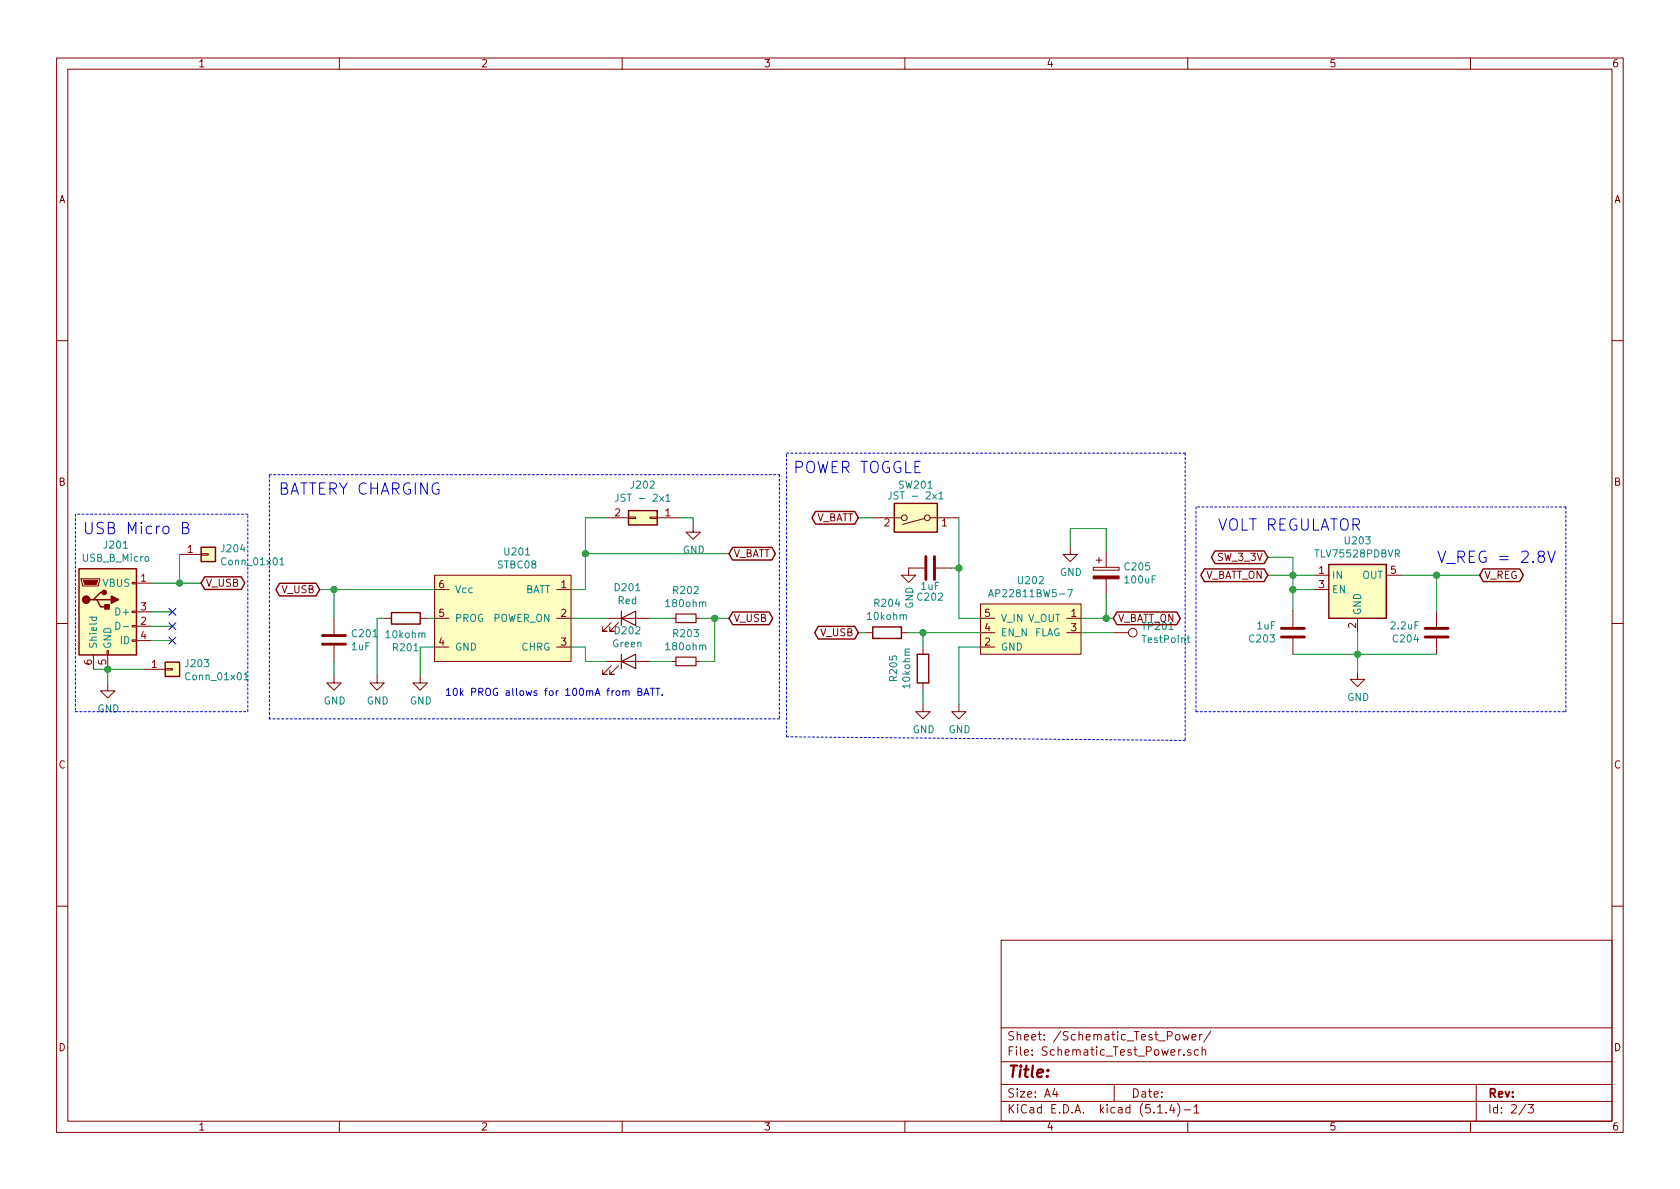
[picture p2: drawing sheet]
EESchema Schematic File Version 4
LIBS:StarGazer-cache
EELAYER 30 0
EELAYER END
$Descr A4 11693 8268
encoding utf-8
Sheet 2 3
Title ""
Date ""
Rev ""
Comp ""
Comment1 ""
Comment2 ""
Comment3 ""
Comment4 ""
$EndDescr
Wire Wire Line
	3025 4095 2325 4095
Wire Wire Line
	3025 4295 2975 4295
Wire Wire Line
	3025 4495 2925 4495
Wire Wire Line
	2925 4495 2925 4695
$Comp
L power:GND #PWR?
U 1 1
P 2925 4695
AR Path="/5F6E4AFE" Ref="#PWR?"  Part="1" 
AR Path="/5F580D08/5F6E4AFE" Ref="#PWR0204"  Part="1" 
F 0 "#PWR0204" H 2925 4445 50  0001 C CNN
F 1 "GND" H 2930 4522 50  0000 C CNN
F 2 "" H 2925 4695 50  0001 C CNN
F 3 "" H 2925 4695 50  0001 C CNN
	1    2925 4695
	1    0    0    -1  
$EndComp
Wire Wire Line
	4975 4295 4875 4295
Wire Wire Line
	4975 4295 4975 4595
Wire Wire Line
	4975 4595 4875 4595
Wire Wire Line
	4975 4295 5075 4295
Connection ~ 4975 4295
Wire Wire Line
	3975 4495 4075 4495
Wire Wire Line
	4075 4495 4075 4595
Wire Wire Line
	4075 4595 4225 4595
Wire Wire Line
	3975 4295 4225 4295
Wire Wire Line
	4525 4295 4675 4295
Wire Wire Line
	4525 4595 4675 4595
Text GLabel 5075 4295 2    50   BiDi ~ 0
V_USB
Text GLabel 2225 4095 0    50   BiDi ~ 0
V_USB
Wire Wire Line
	2675 4295 2625 4295
Wire Wire Line
	2625 4295 2625 4695
$Comp
L power:GND #PWR?
U 1 1
P 2625 4695
AR Path="/5F6E4B38" Ref="#PWR?"  Part="1" 
AR Path="/5F580D08/5F6E4B38" Ref="#PWR0203"  Part="1" 
F 0 "#PWR0203" H 2625 4445 50  0001 C CNN
F 1 "GND" H 2630 4522 50  0000 C CNN
F 2 "" H 2625 4695 50  0001 C CNN
F 3 "" H 2625 4695 50  0001 C CNN
	1    2625 4695
	1    0    0    -1  
$EndComp
Wire Wire Line
	2325 4095 2325 4295
Connection ~ 2325 4095
Wire Wire Line
	2325 4095 2225 4095
Wire Wire Line
	2325 4595 2325 4695
$Comp
L power:GND #PWR?
U 1 1
P 2325 4695
AR Path="/5F6E4B48" Ref="#PWR?"  Part="1" 
AR Path="/5F580D08/5F6E4B48" Ref="#PWR0202"  Part="1" 
F 0 "#PWR0202" H 2325 4445 50  0001 C CNN
F 1 "GND" H 2330 4522 50  0000 C CNN
F 2 "" H 2325 4695 50  0001 C CNN
F 3 "" H 2325 4695 50  0001 C CNN
	1    2325 4695
	1    0    0    -1  
$EndComp
Wire Wire Line
	4075 4095 3975 4095
Wire Wire Line
	4075 4095 4075 3845
Wire Wire Line
	4075 3595 4225 3595
$Comp
L power:GND #PWR?
U 1 1
P 4825 3645
AR Path="/5F6E4B57" Ref="#PWR?"  Part="1" 
AR Path="/5F580D08/5F6E4B57" Ref="#PWR0205"  Part="1" 
F 0 "#PWR0205" H 4825 3395 50  0001 C CNN
F 1 "GND" H 4830 3472 50  0000 C CNN
F 2 "" H 4825 3645 50  0001 C CNN
F 3 "" H 4825 3645 50  0001 C CNN
	1    4825 3645
	1    0    0    -1  
$EndComp
Wire Wire Line
	4725 3595 4825 3595
Wire Wire Line
	4825 3595 4825 3645
Text GLabel 5075 3845 2    50   BiDi ~ 0
V_BATT
Wire Wire Line
	4075 3595 4075 3845
Wire Wire Line
	4075 3845 5075 3845
$Comp
L power:GND #PWR?
U 1 1
P 6675 4895
AR Path="/5F6E4B62" Ref="#PWR?"  Part="1" 
AR Path="/5F580D08/5F6E4B62" Ref="#PWR0208"  Part="1" 
F 0 "#PWR0208" H 6675 4645 50  0001 C CNN
F 1 "GND" H 6680 4722 50  0000 C CNN
F 2 "" H 6675 4895 50  0001 C CNN
F 3 "" H 6675 4895 50  0001 C CNN
	1    6675 4895
	1    0    0    -1  
$EndComp
Wire Wire Line
	6675 4495 6675 4895
Wire Wire Line
	6825 4495 6675 4495
$Comp
L power:GND #PWR?
U 1 1
P 6325 3945
AR Path="/5F6E4B7A" Ref="#PWR?"  Part="1" 
AR Path="/5F580D08/5F6E4B7A" Ref="#PWR0206"  Part="1" 
F 0 "#PWR0206" H 6325 3695 50  0001 C CNN
F 1 "GND" V 6330 3817 50  0000 R CNN
F 2 "" H 6325 3945 50  0001 C CNN
F 3 "" H 6325 3945 50  0001 C CNN
	1    6325 3945
	1    0    0    -1  
$EndComp
Wire Wire Line
	6425 4795 6425 4895
$Comp
L power:GND #PWR?
U 1 1
P 6425 4895
AR Path="/5F6E4B8B" Ref="#PWR?"  Part="1" 
AR Path="/5F580D08/5F6E4B8B" Ref="#PWR0207"  Part="1" 
F 0 "#PWR0207" H 6425 4645 50  0001 C CNN
F 1 "GND" H 6430 4722 50  0000 C CNN
F 2 "" H 6425 4895 50  0001 C CNN
F 3 "" H 6425 4895 50  0001 C CNN
	1    6425 4895
	1    0    0    -1  
$EndComp
Wire Wire Line
	6425 4495 6425 4395
Wire Wire Line
	6425 4395 6825 4395
Connection ~ 6425 4395
Text GLabel 5975 4395 0    50   BiDi ~ 0
V_USB
Wire Wire Line
	6025 4395 5975 4395
Wire Wire Line
	6325 4395 6425 4395
Wire Wire Line
	6675 4295 6825 4295
Connection ~ 4075 3845
Text Notes 4625 4845 2    50   ~ 0
10k PROG allows for 100mA from BATT.
Text Notes 3075 3445 2    79   ~ 0
BATTERY CHARGING\n
Wire Notes Line
	1875 4995 1875 3295
Wire Notes Line
	1875 3295 5425 3295
Wire Notes Line
	5425 3295 5425 4995
Wire Notes Line
	5425 4995 1875 4995
Wire Wire Line
	6625 3945 6675 3945
Wire Wire Line
	6675 3945 6675 4295
Connection ~ 6675 3945
Wire Wire Line
	6675 3945 6675 3595
Wire Notes Line
	5475 5120 5475 3145
Wire Notes Line
	5475 3145 8250 3145
Wire Notes Line
	8250 3145 8250 5145
Wire Notes Line
	8250 5145 5475 5120
Text Notes 6425 3295 2    79   ~ 0
POWER TOGGLE
Text GLabel 10300 3995 2    51   BiDi ~ 0
V_REG
Text Notes 8475 3695 0    79   ~ 0
VOLT REGULATOR\n
Connection ~ 9450 4545
Wire Wire Line
	9450 4545 9450 4670
$Comp
L power:GND #PWR?
U 1 1
P 9450 4670
AR Path="/5F6E4BE7" Ref="#PWR?"  Part="1" 
AR Path="/5F580D08/5F6E4BE7" Ref="#PWR0209"  Part="1" 
F 0 "#PWR0209" H 9450 4420 50  0001 C CNN
F 1 "GND" H 9455 4497 50  0000 C CNN
F 2 "" H 9450 4670 50  0001 C CNN
F 3 "" H 9450 4670 50  0001 C CNN
	1    9450 4670
	1    0    0    -1  
$EndComp
Text Notes 10000 3920 0    79   ~ 0
V_REG = 2.8V\n
Wire Notes Line
	8325 3520 8325 4945
Wire Notes Line
	8325 4945 10900 4945
Wire Notes Line
	10900 4945 10900 3520
Wire Notes Line
	10900 3520 8325 3520
Text GLabel 5975 3595 0    50   BiDi ~ 0
V_BATT
Wire Wire Line
	5975 3595 6075 3595
Wire Wire Line
	7525 4295 7700 4295
Text GLabel 8825 3995 0    50   BiDi ~ 0
V_BATT_ON
Text GLabel 7750 4295 2    50   BiDi ~ 0
V_BATT_ON
$Comp
L power:GND #PWR0201
U 1 1
P 750 4750
F 0 "#PWR0201" H 750 4500 50  0001 C CNN
F 1 "GND" H 755 4577 50  0000 C CNN
F 2 "" H 750 4750 50  0001 C CNN
F 3 "" H 750 4750 50  0001 C CNN
	1    750  4750
	1    0    0    -1  
$EndComp
NoConn ~ 1200 4250
NoConn ~ 1200 4350
NoConn ~ 1200 4450
Text GLabel 1400 4050 2    50   BiDi ~ 0
V_USB
Text Notes 575  3720 0    79   ~ 0
USB Micro B\n
Wire Notes Line
	525  3570 525  4945
Wire Notes Line
	525  4945 1725 4945
Wire Notes Line
	1725 4945 1725 3570
Wire Notes Line
	1725 3570 525  3570
Connection ~ 9000 3995
Wire Wire Line
	9000 3995 8825 3995
Connection ~ 9000 4095
Wire Wire Line
	9000 4095 9000 4245
Text GLabel 8825 3870 0    50   BiDi ~ 0
SW_3_3V
Wire Wire Line
	9000 4095 9000 3995
Wire Wire Line
	9000 3995 9000 3870
Wire Wire Line
	9000 3870 8825 3870
Wire Wire Line
	7525 4395 7755 4395
Wire Wire Line
	9150 4095 9000 4095
Wire Wire Line
	9150 3995 9000 3995
$Comp
L power:GND #PWR?
U 1 1
P 7450 3800
AR Path="/5F62FC04" Ref="#PWR?"  Part="1" 
AR Path="/5F580D08/5F62FC04" Ref="#PWR0106"  Part="1" 
F 0 "#PWR0106" H 7450 3550 50  0001 C CNN
F 1 "GND" H 7455 3627 50  0000 C CNN
F 2 "" H 7450 3800 50  0001 C CNN
F 3 "" H 7450 3800 50  0001 C CNN
	1    7450 3800
	1    0    0    -1  
$EndComp
Wire Wire Line
	7450 3670 7700 3670
Wire Wire Line
	7700 3670 7700 3830
Wire Wire Line
	7700 4130 7700 4295
Connection ~ 7700 4295
Wire Wire Line
	7700 4295 7750 4295
Wire Wire Line
	7450 3670 7450 3800
Wire Wire Line
	9450 4395 9450 4545
$Comp
L Device:CP C205
U 1 1
P 7700 3980
F 0 "C205" H 7818 4026 50  0000 L CNN
F 1 "100uF" H 7818 3935 50  0000 L CNN
F 2 "Capacitor_SMD:CP_Elec_6.3x5.2" H 7738 3830 50  0001 C CNN
F 3 "~" H 7700 3980 50  0001 C CNN
F 4 "Capactitor - Bypass" H 7700 3980 50  0001 C CNN "part_name"
F 5 "https://www.digikey.com/product-detail/en/w%C3%BCrth-elektronik/865230143004/732-8282-1-ND/5728239" H 7700 3980 50  0001 C CNN "part_url"
F 6 "3x" H 7700 3980 50  0001 C CNN "PURCHASED"
	1    7700 3980
	1    0    0    -1  
$EndComp
$Comp
L Regulator_Linear:TLV75528PDBV U?
U 1 1
P 9450 4095
AR Path="/5F6E4BC4" Ref="U?"  Part="1" 
AR Path="/5F580D08/5F6E4BC4" Ref="U203"  Part="1" 
F 0 "U203" H 9450 4437 50  0000 C CNN
F 1 "TLV75528PDBVR" H 9450 4346 50  0000 C CNN
F 2 "Package_TO_SOT_SMD:SOT-23-5" H 9450 4395 50  0001 C CIN
F 3 "http://www.ti.com/lit/ds/symlink/tlv755p.pdf" H 9450 4095 50  0001 C CNN
F 4 "2.8v 500mA, 230mV~ dropout" H 9450 4095 50  0001 C CNN "part_details"
F 5 "Linear Regulator" H 9450 4095 50  0001 C CNN "part_name"
F 6 "https://www.digikey.com/product-detail/en/texas-instruments/TLV75528PDBVR/296-51798-1-ND/9746161" H 9450 4095 50  0001 C CNN "part_url"
F 7 "3x" H 9450 4095 50  0001 C CNN "PURCHASED"
	1    9450 4095
	1    0    0    -1  
$EndComp
$Comp
L Connector:TestPoint TP201
U 1 1
P 7755 4395
F 0 "TP201" V 7709 4583 50  0000 L CNN
F 1 "TestPoint" V 7800 4583 50  0000 L CNN
F 2 "TestPoint:TestPoint_Pad_D1.0mm" H 7955 4395 50  0001 C CNN
F 3 "~" H 7955 4395 50  0001 C CNN
F 4 "Test point for U202 error (low imp. on error)" H 7755 4395 50  0001 C CNN "part_details"
F 5 "x" H 7755 4395 50  0001 C CNN "PURCHASED"
	1    7755 4395
	0    1    1    0   
$EndComp
$Comp
L StarGazer:STBC08 U?
U 1 1
P 3475 3945
AR Path="/5F6E4AF4" Ref="U?"  Part="1" 
AR Path="/5F580D08/5F6E4AF4" Ref="U201"  Part="1" 
F 0 "U201" H 3600 4060 50  0000 C CNN
F 1 "STBC08" H 3600 3969 50  0000 C CNN
F 2 "Package_DFN_QFN:DFN-6-1EP_3x3mm_P0.95mm_EP1.7x2.6mm" H 3475 3945 50  0001 C CNN
F 3 "" H 3475 3945 50  0001 C CNN
F 4 "" H 3475 3945 50  0001 C CNN "part_details"
F 5 "Lithium Ion Battery Charging IC" H 3475 3945 50  0001 C CNN "part_name"
F 6 "https://www.digikey.com/product-detail/en/stmicroelectronics/STBC08PMR/497-5808-6-ND/1506505" H 3475 3945 50  0001 C CNN "part_url"
F 7 "3x" H 3475 3945 50  0001 C CNN "PURCHASED"
	1    3475 3945
	1    0    0    -1  
$EndComp
$Comp
L Device:R_Small R?
U 1 1
P 4775 4295
AR Path="/5F6E4B06" Ref="R?"  Part="1" 
AR Path="/5F580D08/5F6E4B06" Ref="R202"  Part="1" 
F 0 "R202" V 4579 4295 50  0000 C CNN
F 1 "180ohm" V 4670 4295 50  0000 C CNN
F 2 "Resistor_SMD:R_1206_3216Metric_Pad1.42x1.75mm_HandSolder" H 4775 4295 50  0001 C CNN
F 3 "~" H 4775 4295 50  0001 C CNN
F 4 "Resistor - LED Status" H 4775 4295 50  0001 C CNN "part_name"
F 5 "https://www.digikey.com/product-detail/en/stackpole-electronics-inc/RNCP1206FTD180R/RNCP1206FTD180RCT-ND/2240658" H 4775 4295 50  0001 C CNN "part_url"
F 6 "9x" H 4775 4295 50  0001 C CNN "PURCHASED"
	1    4775 4295
	0    1    1    0   
$EndComp
$Comp
L Device:R_Small R?
U 1 1
P 4775 4595
AR Path="/5F6E4B0E" Ref="R?"  Part="1" 
AR Path="/5F580D08/5F6E4B0E" Ref="R203"  Part="1" 
F 0 "R203" V 4579 4595 50  0000 C CNN
F 1 "180ohm" V 4670 4595 50  0000 C CNN
F 2 "Resistor_SMD:R_1206_3216Metric_Pad1.42x1.75mm_HandSolder" H 4775 4595 50  0001 C CNN
F 3 "~" H 4775 4595 50  0001 C CNN
F 4 "Resistor - LED Status" H 4775 4595 50  0001 C CNN "part_name"
F 5 "https://www.digikey.com/product-detail/en/stackpole-electronics-inc/RNCP1206FTD180R/RNCP1206FTD180RCT-ND/2240658" H 4775 4595 50  0001 C CNN "part_url"
F 6 "9x" H 4775 4595 50  0001 C CNN "PURCHASED"
	1    4775 4595
	0    1    1    0   
$EndComp
$Comp
L Device:LED D?
U 1 1
P 4375 4295
AR Path="/5F6E4B19" Ref="D?"  Part="1" 
AR Path="/5F580D08/5F6E4B19" Ref="D201"  Part="1" 
F 0 "D201" H 4368 4511 50  0000 C CNN
F 1 "Red" H 4368 4420 50  0000 C CNN
F 2 "Diode_SMD:D_1206_3216Metric" H 4375 4295 50  0001 C CNN
F 3 "~" H 4375 4295 50  0001 C CNN
F 4 "Red when charging error" H 4375 4295 50  0001 C CNN "part_details"
F 5 "https://www.digikey.com/product-detail/en/w%C3%BCrth-elektronik/156120RS75000/732-5030-1-ND/4490054" H 4375 4295 50  0001 C CNN "part_url"
F 6 "LED - Red" H 4375 4295 50  0001 C CNN "part_name"
F 7 "6x" H 4375 4295 50  0001 C CNN "PURCHASED"
	1    4375 4295
	1    0    0    -1  
$EndComp
$Comp
L Device:LED D?
U 1 1
P 4375 4595
AR Path="/5F6E4B1F" Ref="D?"  Part="1" 
AR Path="/5F580D08/5F6E4B1F" Ref="D202"  Part="1" 
F 0 "D202" H 4368 4811 50  0000 C CNN
F 1 "Green" H 4368 4720 50  0000 C CNN
F 2 "Diode_SMD:D_1206_3216Metric" H 4375 4595 50  0001 C CNN
F 3 "~" H 4375 4595 50  0001 C CNN
F 4 "Green when charging" H 4375 4595 50  0001 C CNN "part_details"
F 5 "LED - Green" H 4375 4595 50  0001 C CNN "part_name"
F 6 "https://www.digikey.com/product-detail/en/w%C3%BCrth-elektronik/156120VS75000/732-5032-1-ND/4490060" H 4375 4595 50  0001 C CNN "part_url"
F 7 "6x" H 4375 4595 50  0001 C CNN "PURCHASED"
	1    4375 4595
	1    0    0    -1  
$EndComp
$Comp
L Device:R R?
U 1 1
P 2825 4295
AR Path="/5F6E4B30" Ref="R?"  Part="1" 
AR Path="/5F580D08/5F6E4B30" Ref="R201"  Part="1" 
F 0 "R201" V 2618 4295 50  0000 C CNN
F 1 "10kohm" V 2709 4295 50  0000 C CNN
F 2 "Resistor_SMD:R_1206_3216Metric_Pad1.42x1.75mm_HandSolder" V 2755 4295 50  0001 C CNN
F 3 "~" H 2825 4295 50  0001 C CNN
F 4 "Battery Program for 100mA recharge rate." H 2825 4295 50  0001 C CNN "part_details"
F 5 "Resistor - Prog" H 2825 4295 50  0001 C CNN "part_name"
F 6 "https://www.digikey.com/product-detail/en/yageo/RC1206JR-0710KL/311-10KERCT-ND/732156" H 2825 4295 50  0001 C CNN "part_url"
F 7 "24x" H 2825 4295 50  0001 C CNN "PURCHASED"
	1    2825 4295
	0    -1   -1   0   
$EndComp
$Comp
L Device:C C?
U 1 1
P 2325 4445
AR Path="/5F6E4B41" Ref="C?"  Part="1" 
AR Path="/5F580D08/5F6E4B41" Ref="C201"  Part="1" 
F 0 "C201" H 2440 4491 50  0000 L CNN
F 1 "1uF" H 2440 4400 50  0000 L CNN
F 2 "Capacitor_SMD:C_0805_2012Metric_Pad1.15x1.40mm_HandSolder" H 2363 4295 50  0001 C CNN
F 3 "~" H 2325 4445 50  0001 C CNN
F 4 "Capactitor - Bypass" H 2325 4445 50  0001 C CNN "part_name"
F 5 "https://www.digikey.com/product-detail/en/w%C3%BCrth-elektronik/885012107015/732-7625-1-ND/5454252" H 2325 4445 50  0001 C CNN "part_url"
F 6 "12x" H 2325 4445 50  0001 C CNN "PURCHASED"
	1    2325 4445
	1    0    0    -1  
$EndComp
$Comp
L Connector_Generic:Conn_02x01 J?
U 1 1
P 4525 3595
AR Path="/5F6E4B4E" Ref="J?"  Part="1" 
AR Path="/5F580D08/5F6E4B4E" Ref="J202"  Part="1" 
F 0 "J202" H 4575 3370 50  0000 C CNN
F 1 "JST - 2x1" H 4575 3461 50  0000 C CNN
F 2 "Connector_JST:JST_EH_B2B-EH-A_1x02_P2.50mm_Vertical" H 4525 3595 50  0001 C CNN
F 3 "~" H 4525 3595 50  0001 C CNN
F 4 "" H 4525 3595 50  0001 C CNN "part_details"
F 5 "" H 4525 3595 50  0001 C CNN "part_url"
F 6 "Battery Connector" H 4525 3595 50  0001 C CNN "part_name"
F 7 "x" H 4525 3595 50  0001 C CNN "PURCHASED"
	1    4525 3595
	-1   0    0    1   
$EndComp
$Comp
L StarGazer:AP22811BW5 U?
U 1 1
P 7175 4195
AR Path="/5F6E4B6E" Ref="U?"  Part="1" 
AR Path="/5F580D08/5F6E4B6E" Ref="U202"  Part="1" 
F 0 "U202" H 7175 4360 50  0000 C CNN
F 1 "AP22811BW5-7" H 7175 4269 50  0000 C CNN
F 2 "Package_TO_SOT_SMD:TSOT-23-5_HandSoldering" H 7175 4245 50  0001 C CNN
F 3 "" H 7175 4245 50  0001 C CNN
F 4 "Battery protection switch" H 7175 4195 50  0001 C CNN "part_details"
F 5 "Mosfet, active low" H 7175 4195 50  0001 C CNN "part_name"
F 6 "https://www.digikey.com/product-detail/en/diodes-incorporated/AP22811BW5-7/AP22811BW5-7DICT-ND/8545787" H 7175 4195 50  0001 C CNN "part_url"
F 7 "3x" H 7175 4195 50  0001 C CNN "PURCHASED"
	1    7175 4195
	1    0    0    -1  
$EndComp
$Comp
L Device:C C?
U 1 1
P 6475 3945
AR Path="/5F6E4B74" Ref="C?"  Part="1" 
AR Path="/5F580D08/5F6E4B74" Ref="C202"  Part="1" 
F 0 "C202" V 6675 3945 50  0000 C CNN
F 1 "1uF" V 6600 3945 50  0000 C CNN
F 2 "Capacitor_SMD:C_0805_2012Metric_Pad1.15x1.40mm_HandSolder" H 6513 3795 50  0001 C CNN
F 3 "~" H 6475 3945 50  0001 C CNN
F 4 "Capactitor - Bypass" H 6475 3945 50  0001 C CNN "part_name"
F 5 "https://www.digikey.com/product-detail/en/w%C3%BCrth-elektronik/885012107015/732-7625-1-ND/5454252" H 6475 3945 50  0001 C CNN "part_url"
F 6 "12x" H 6475 3945 50  0001 C CNN "PURCHASED"
	1    6475 3945
	0    1    1    0   
$EndComp
$Comp
L Device:R R?
U 1 1
P 6425 4645
AR Path="/5F6E4B84" Ref="R?"  Part="1" 
AR Path="/5F580D08/5F6E4B84" Ref="R205"  Part="1" 
F 0 "R205" V 6218 4645 50  0000 C CNN
F 1 "10kohm" V 6309 4645 50  0000 C CNN
F 2 "Resistor_SMD:R_1206_3216Metric_Pad1.42x1.75mm_HandSolder" V 6355 4645 50  0001 C CNN
F 3 "~" H 6425 4645 50  0001 C CNN
F 4 "" H 6425 4645 50  0001 C CNN "Name"
F 5 "" H 6425 4645 50  0001 C CNN "part_details"
F 6 "Resistor - Pull Up" H 6425 4645 50  0001 C CNN "part_name"
F 7 "https://www.digikey.com/product-detail/en/yageo/RC1206JR-0710KL/311-10KERCT-ND/732156" H 6425 4645 50  0001 C CNN "part_url"
F 8 "24x" H 6425 4645 50  0001 C CNN "PURCHASED"
	1    6425 4645
	1    0    0    -1  
$EndComp
$Comp
L Device:R R?
U 1 1
P 6175 4395
AR Path="/5F6E4B9B" Ref="R?"  Part="1" 
AR Path="/5F580D08/5F6E4B9B" Ref="R204"  Part="1" 
F 0 "R204" V 5968 4395 50  0000 C CNN
F 1 "10kohm" V 6059 4395 50  0000 C CNN
F 2 "Resistor_SMD:R_1206_3216Metric_Pad1.42x1.75mm_HandSolder" V 6105 4395 50  0001 C CNN
F 3 "~" H 6175 4395 50  0001 C CNN
F 4 "" H 6175 4395 50  0001 C CNN "Name"
F 5 "" H 6175 4395 50  0001 C CNN "part_details"
F 6 "Resistor - Pull Up" H 6175 4395 50  0001 C CNN "part_name"
F 7 "https://www.digikey.com/product-detail/en/yageo/RC1206JR-0710KL/311-10KERCT-ND/732156" H 6175 4395 50  0001 C CNN "part_url"
F 8 "24x" H 6175 4395 50  0001 C CNN "PURCHASED"
	1    6175 4395
	0    1    1    0   
$EndComp
$Comp
L Switch:SW_DIP_x01 SW?
U 1 1
P 6375 3595
AR Path="/5F6E4BB5" Ref="SW?"  Part="1" 
AR Path="/5F580D08/5F6E4BB5" Ref="SW201"  Part="1" 
F 0 "SW201" H 6375 3370 50  0000 C CNN
F 1 "JST - 2x1" H 6375 3445 50  0000 C CNN
F 2 "Connector_JST:JST_EH_B2B-EH-A_1x02_P2.50mm_Vertical" H 6375 3595 50  0001 C CNN
F 3 "~" H 6375 3595 50  0001 C CNN
F 4 "Power toggle" H 6375 3595 50  0001 C CNN "part_details"
F 5 "Switch - Power" H 6375 3595 50  0001 C CNN "part_name"
F 6 "https://www.amazon.com/MTS-101-Position-Miniature-Toggle-Switch/dp/B0799LBFNY/ref=lp_306596011_1_8?s=industrial&ie=UTF8&qid=1599516393&sr=1-8" H 6375 3595 50  0001 C CNN "part_url"
F 7 "10x" H 6375 3595 50  0001 C CNN "PURCHASED"
	1    6375 3595
	-1   0    0    1   
$EndComp
$Comp
L Device:C C?
U 1 1
P 9000 4395
AR Path="/5F6E4BDF" Ref="C?"  Part="1" 
AR Path="/5F580D08/5F6E4BDF" Ref="C203"  Part="1" 
F 0 "C203" H 9115 4441 50  0000 L CNN
F 1 "1uF" H 9115 4350 50  0000 L CNN
F 2 "Capacitor_SMD:C_0805_2012Metric_Pad1.15x1.40mm_HandSolder" H 9038 4245 50  0001 C CNN
F 3 "~" H 9000 4395 50  0001 C CNN
F 4 "Capactitor - Bypass" H 9000 4395 50  0001 C CNN "part_name"
F 5 "https://www.digikey.com/product-detail/en/w%C3%BCrth-elektronik/885012107015/732-7625-1-ND/5454252" H 9000 4395 50  0001 C CNN "part_url"
F 6 "12x" H 9000 4395 50  0001 C CNN "PURCHASED"
	1    9000 4395
	-1   0    0    1   
$EndComp
Wire Wire Line
	9000 4545 9450 4545
Wire Wire Line
	9450 4545 10000 4545
Wire Wire Line
	10000 3995 10300 3995
Wire Wire Line
	9750 3995 10000 3995
Connection ~ 10000 3995
Wire Wire Line
	10000 3995 10000 4245
$Comp
L Device:C C?
U 1 1
P 10000 4395
AR Path="/5F662397" Ref="C?"  Part="1" 
AR Path="/5F580392/5F662397" Ref="C?"  Part="1" 
AR Path="/5F580D08/5F662397" Ref="C204"  Part="1" 
F 0 "C204" H 10115 4441 50  0000 L CNN
F 1 "2.2uF" H 10115 4350 50  0000 L CNN
F 2 "Capacitor_SMD:C_0805_2012Metric_Pad1.15x1.40mm_HandSolder" H 10038 4245 50  0001 C CNN
F 3 "~" H 10000 4395 50  0001 C CNN
F 4 "https://www.digikey.com/product-detail/en/w%C3%BCrth-elektronik/885012107001/732-7612-1-ND/5454239" H 10000 4395 50  0001 C CNN "part_url"
F 5 "Capactitor - Bypass" H 10000 4395 50  0001 C CNN "part_name"
F 6 "6x" H 10000 4395 50  0001 C CNN "PURCHASED"
	1    10000 4395
	-1   0    0    1   
$EndComp
$Comp
L Connector:USB_B_Micro J201
U 1 1
P 750 4250
F 0 "J201" H 807 4717 50  0000 C CNN
F 1 "USB_B_Micro" H 807 4626 50  0000 C CNN
F 2 "Connector_USB:USB_Micro-B_Amphenol_10103594-0001LF_Horizontal" H 900 4200 50  0001 C CNN
F 3 "~" H 900 4200 50  0001 C CNN
F 4 "USB-B Micro" H 750 4250 50  0001 C CNN "part_name"
F 5 "Only used for charging" H 750 4250 50  0001 C CNN "part_details"
F 6 "https://www.digikey.com/product-detail/en/amphenol-icc-fci/10103594-0001LF/609-4050-1-ND/2350357" H 750 4250 50  0001 C CNN "part_url"
F 7 "3x" H 750 4250 50  0001 C CNN "PURCHASED"
	1    750  4250
	1    0    0    -1  
$EndComp
Wire Wire Line
	650  4650 750  4650
Wire Wire Line
	750  4650 750  4750
Connection ~ 750  4650
Wire Wire Line
	1050 4250 1200 4250
Wire Wire Line
	1050 4350 1200 4350
Wire Wire Line
	1050 4450 1200 4450
Wire Wire Line
	1050 4050 1250 4050
$Comp
L Connector_Generic:Conn_01x01 J204
U 1 1
P 1450 3850
F 0 "J204" H 1530 3892 50  0000 L CNN
F 1 "Conn_01x01" H 1530 3801 50  0000 L CNN
F 2 "Connector_PinHeader_2.00mm:PinHeader_1x01_P2.00mm_Vertical" H 1450 3850 50  0001 C CNN
F 3 "~" H 1450 3850 50  0001 C CNN
F 4 "DO_NOT_SHOW" H 1450 3850 50  0001 C CNN "part_details"
F 5 "x" H 1450 3850 50  0001 C CNN "PURCHASED"
	1    1450 3850
	1    0    0    -1  
$EndComp
$Comp
L Connector_Generic:Conn_01x01 J203
U 1 1
P 1200 4650
F 0 "J203" H 1280 4692 50  0000 L CNN
F 1 "Conn_01x01" H 1280 4601 50  0000 L CNN
F 2 "Connector_PinHeader_2.00mm:PinHeader_1x01_P2.00mm_Vertical" H 1200 4650 50  0001 C CNN
F 3 "~" H 1200 4650 50  0001 C CNN
F 4 "DO_NOT_SHOW" H 1200 4650 50  0001 C CNN "part_details"
F 5 "x" H 1200 4650 50  0001 C CNN "PURCHASED"
	1    1200 4650
	1    0    0    -1  
$EndComp
Wire Wire Line
	1000 4650 750  4650
Wire Wire Line
	1250 3850 1250 4050
Connection ~ 1250 4050
Wire Wire Line
	1250 4050 1400 4050
$EndSCHEMATC
